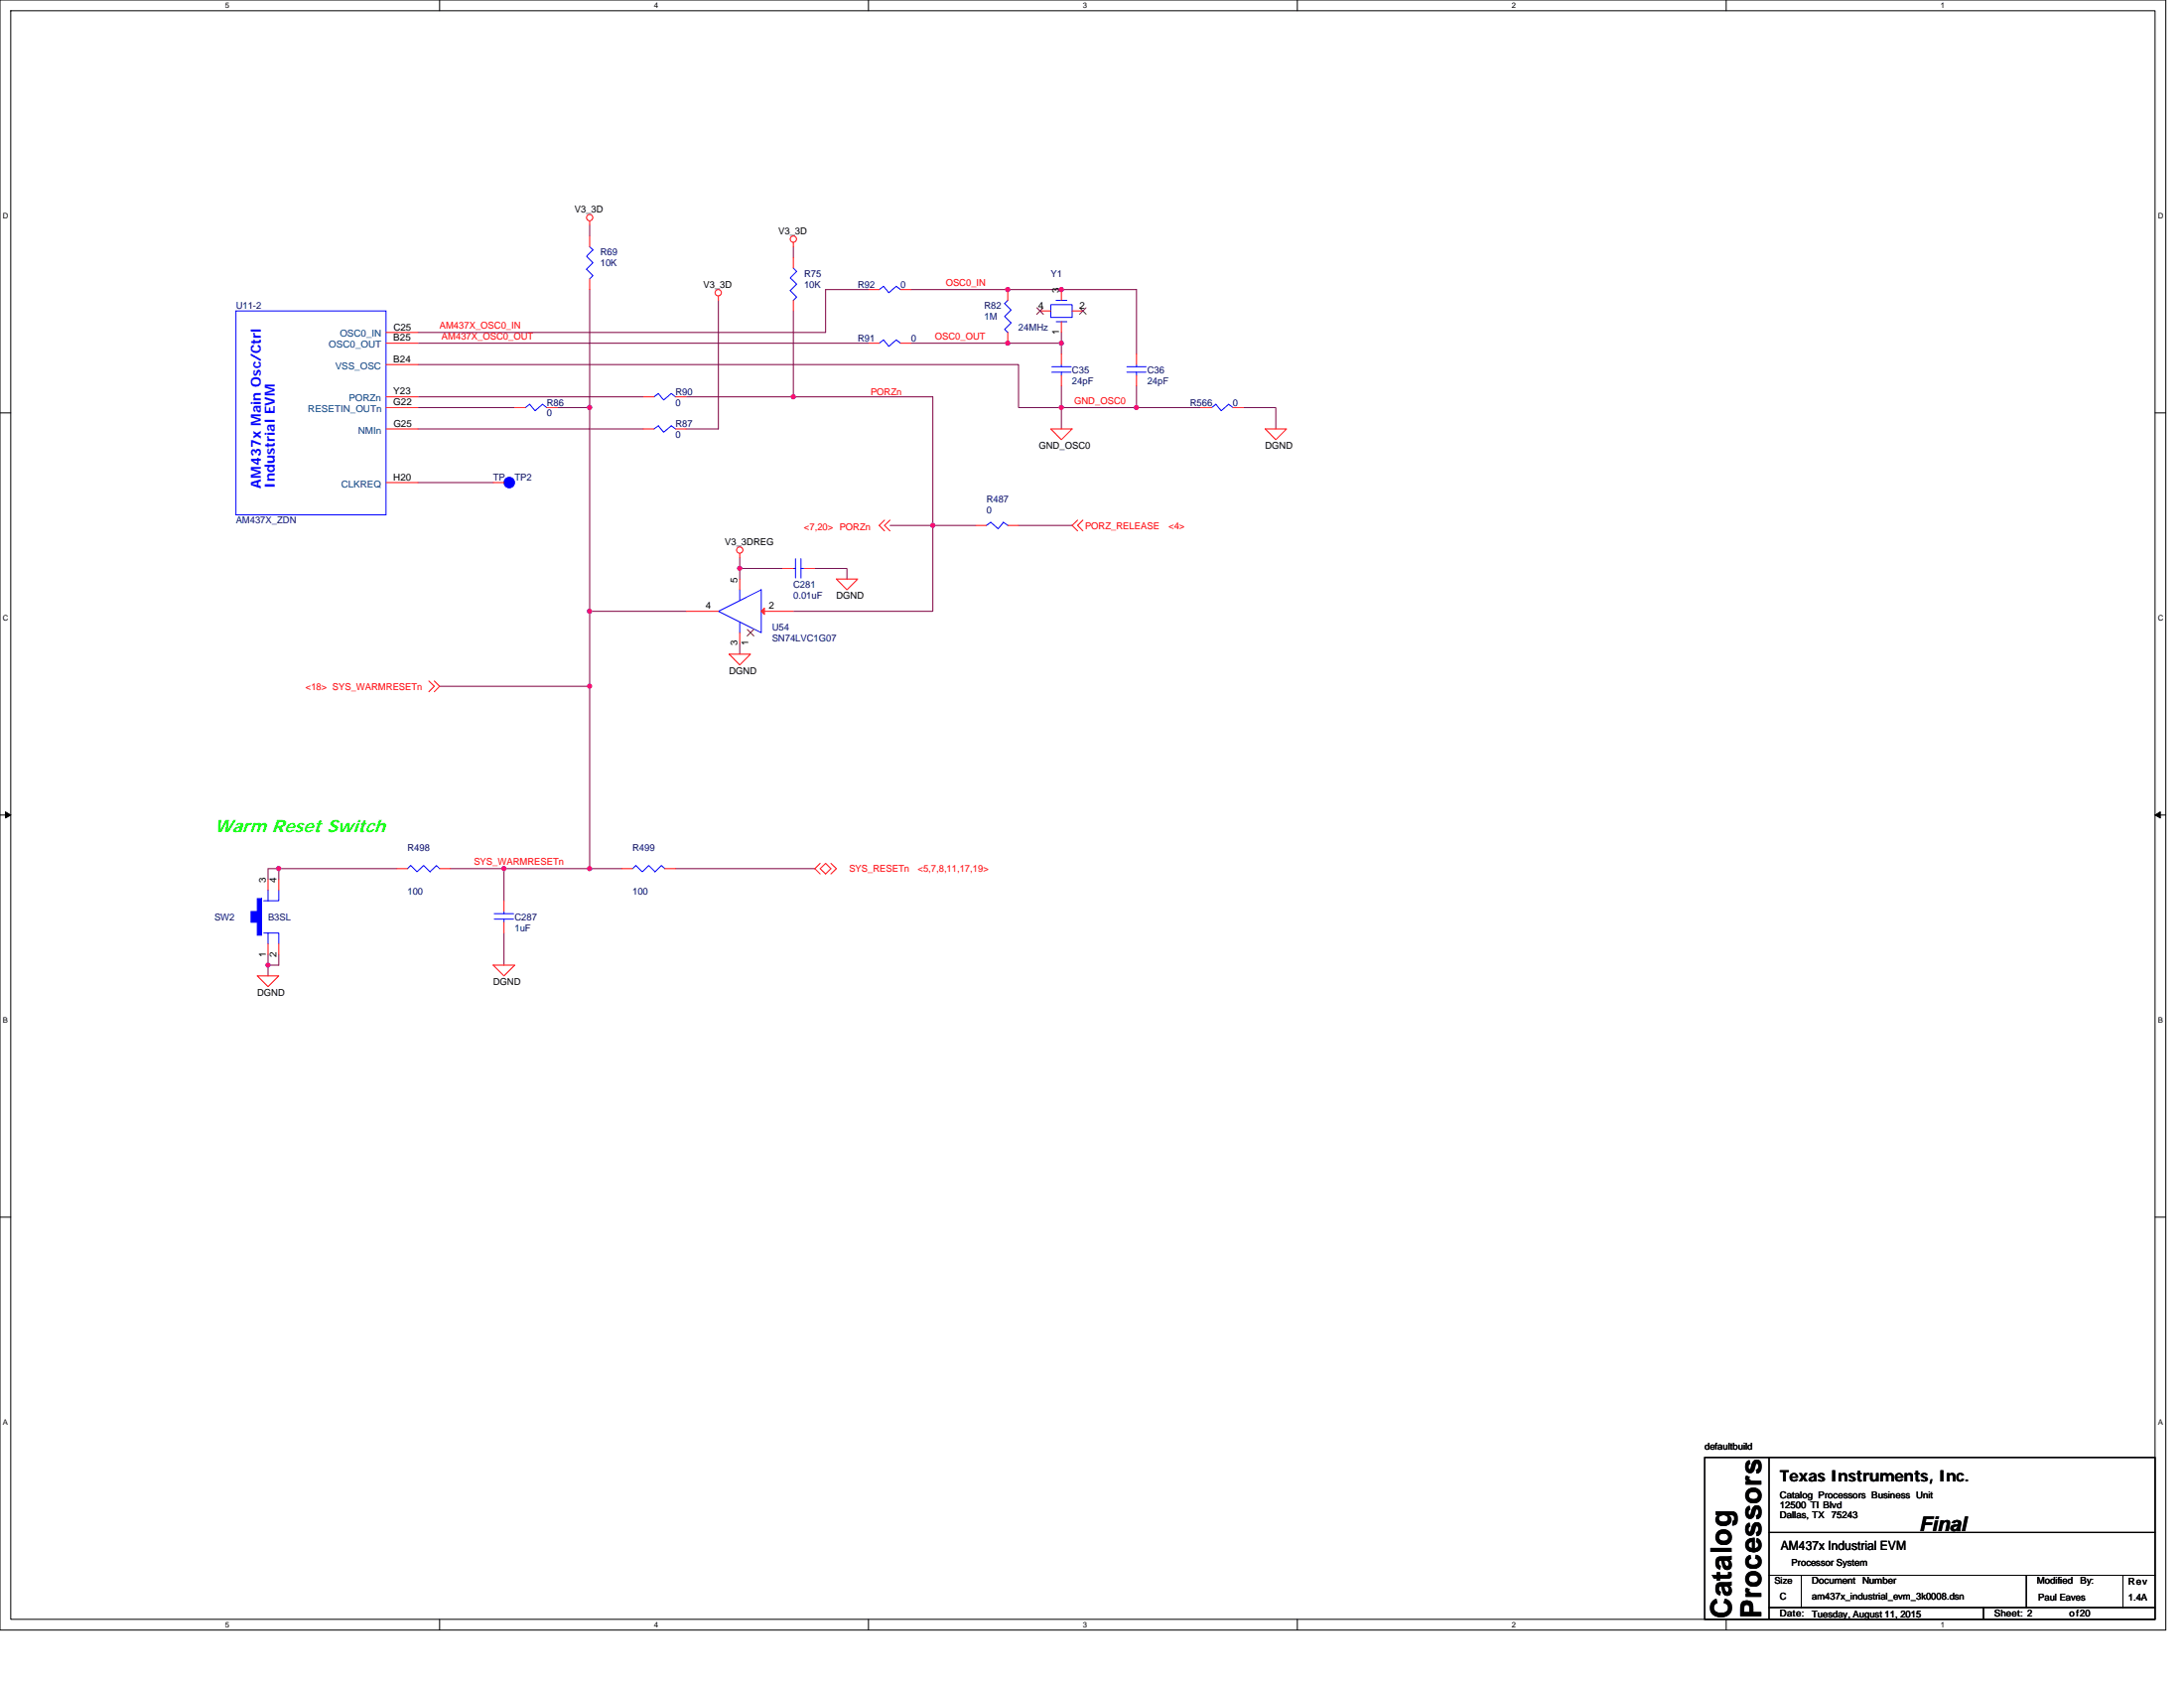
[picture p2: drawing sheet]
<svg xmlns="http://www.w3.org/2000/svg" width="279mm" height="216mm" viewBox="0 0 279 216" stroke-linecap="round" stroke-linejoin="round" font-family="sans-serif">
<path d="M0 0h277.1v208.5h-277.1zM1.4 1.4h274.3v205.7h-274.3z" fill="none" stroke="#000" stroke-width=".13"/>
<g fill="#fff">
<path d="M28.8 .1h.6v1.1h-.6z"/>
<path d="M28.8 207.3h.6v1.1h-.6z"/>
</g>
<path d="M56.2 0v1.4M56.2 207.1v1.4" fill="none" stroke="#000" stroke-width=".13"/>
<g fill="#fff">
<path d="M83.7 .1h.5v1.1h-.5z"/>
<path d="M83.7 207.3h.5v1.1h-.5z"/>
</g>
<path d="M111.1 0v1.4M111.1 207.1v1.4" fill="none" stroke="#000" stroke-width=".13"/>
<g fill="#fff">
<path d="M138.5 .1h.6v1.1h-.6z"/>
<path d="M138.5 207.3h.6v1.1h-.6z"/>
</g>
<path d="M166 0v1.4M166 207.1v1.4" fill="none" stroke="#000" stroke-width=".13"/>
<g fill="#fff">
<path d="M193.4 .1h.6v1.1h-.6z"/>
<path d="M193.4 207.3h.6v1.1h-.6z"/>
</g>
<path d="M220.8 0v1.4M220.8 207.1v1.4" fill="none" stroke="#000" stroke-width=".13"/>
<g fill="#fff">
<path d="M248.3 .1h.5v1.1h-.5z"/>
<path d="M248.3 207.3h.5v1.1h-.5z"/>
<path d="M.4 27.1h.7v1.1h-.7z"/>
<path d="M276.1 27.1h.7v1.1h-.7z"/>
<path d="M.4 78.5h.7v1.1h-.7z"/>
<path d="M276.1 78.5h.7v1.1h-.7z"/>
</g>
<path d="M0 52.8h1.4M275.7 52.8h1.4" fill="none" stroke="#000" stroke-width=".13"/>
<g fill="#fff">
<path d="M.4 130h.6v1.1h-.6z"/>
<path d="M276.1 130h.6v1.1h-.6z"/>
</g>
<path d="M0 104.2h1.4M275.7 104.2h1.4" fill="none" stroke="#000" stroke-width=".13"/>
<path d="M.7 103.8l.7 .4-.7 .4zM275.7 104.2l.7-.4v.8z" fill="#000" stroke="#000" stroke-width=".13"/>
<g fill="#fff">
<path d="M.4 181.4h.6v1.1h-.6z"/>
<path d="M276.1 181.4h.6v1.1h-.6z"/>
</g>
<path d="M0 155.7h1.4M275.7 155.7h1.4M218.1 186.4h57.6v20.7h-57.6zM226.3 186.4v20.6M226.3 196h49.4M226.3 201.5h49.4M226.3 205.6h49.4M230.4 201.5v4.1M253.7 205.6v1.4M259.2 201.5v4.1M271.6 201.5v4.1" fill="none" stroke="#000" stroke-width=".13"/>
<g fill="none" stroke="#800040" stroke-width=".13">
<path d="M75.4 28.8v1.4M75.4 37v15.1M91.9 38.4v16.5h-4.1M101.5 39.8v11M101.5 31.6v1.3M111.1 37h-5.5v5.5h-52.1M116.6 37h28.8v8.3M53.5 43.9h57.6M53.5 54.9h28.8M53.5 50.8h28.8M53.5 46.6h76.8v5.5h5.5M53.5 52.1h12.3"/>
<path d="M71.3 52.1h4.1M75.4 52.1v26.1h12.4M87.8 50.8h13.7M101.5 50.8h17.8v16.4M116.6 43.9h19.2M135.8 52.1v2.8M135.8 49.4v2.7M135.8 42.5v1.4M135.8 52.1h9.6M135.8 43.9v1.4M145.4 52.1h8.2M145.4 49.4v2.7"/>
<path d="M159.1 52.1h4.1v2.8M53.5 61.7h9.6M75.4 78.2v9.6h-19.2M94.6 72.7h5.5M94.6 72.7v1.4M94.6 71.3v1.4M104.2 72.7h4.2v1.4M113.9 67.2h5.4M119.3 67.2v11h-17.8M119.3 67.2h5.5M130.3 67.2h6.9M75.4 87.8v23.3"/>
<path d="M94.6 82.3v1.4M34.3 112.5v-1.4h1.4v1.4M35.7 111.1h15.1M57.6 111.1h6.9M64.5 119.3v4.1M64.5 111.1v4.1M64.5 111.1h10.9M75.4 111.1h4.2M86.4 111.1h17.8M34.3 122.1v1.3M34.3 123.4v1.4M35.7 122.1v1.3h-1.4"/>
</g>
<g fill="#f0f" stroke="#f0f" stroke-width=".13">
<circle cx="135.8" cy="37" r=".27"/>
<circle cx="145.4" cy="52.1" r=".27"/>
<circle cx="135.8" cy="52.1" r=".27"/>
<circle cx="34.3" cy="123.4" r=".27"/>
<circle cx="64.5" cy="111.1" r=".27"/>
<circle cx="75.4" cy="111.1" r=".27"/>
<circle cx="75.4" cy="87.8" r=".27"/>
<circle cx="128.9" cy="37" r=".27"/>
<circle cx="101.5" cy="50.7" r=".27"/>
<circle cx="35.7" cy="111.1" r=".27"/>
<circle cx="119.3" cy="67.2" r=".27"/>
<circle cx="75.4" cy="78.2" r=".27"/>
<circle cx="75.4" cy="52.1" r=".27"/>
<circle cx="94.6" cy="72.7" r=".27"/>
<circle cx="128.9" cy="43.9" r=".27"/>
<circle cx="135.8" cy="43.9" r=".27"/>
</g>
<g fill="none" stroke="#f00" stroke-width=".13">
<path d="M75.4 28.3v.5M75.4 30.2v1.4M75.4 35.7v1.3M91.9 37.9v.5M101.5 31v.6M101.5 32.9v1.4M101.5 38.4v1.4M111.1 37h1.4M115.2 37h1.4M128.9 37v1.4M133.1 39.8h1.3M135.8 37v1.4"/>
<path d="M137.2 39.8h1.3M49.4 42.5h4.1M49.4 43.9h4.1M49.4 54.9h4.1M49.4 50.8h4.1M49.4 52.1h4.1M49.4 46.6h4.1M65.8 52.1h1.4M70 52.1h1.3M82.3 54.9h1.4M82.3 50.8h1.4M86.4 54.9h1.4"/>
<path d="M86.4 50.8h1.4M111.1 43.9h1.4M115.2 43.9h1.4M128.9 42.5v1.4M134.4 54.9h2.8l-1.4 1.3zM135.8 45.3v1.3M135.8 48v1.4M135.8 41.1v1.4M145.4 45.3v1.3M145.4 48v1.4M153.6 52.1h1.4M157.7 52.1h1.4"/>
<path d="M161.9 54.9h2.7l-1.4 1.3zM49.4 61.7h4.1M63.1 61.7h1.4M87.8 78.2h4.1M94.6 70.8v.5M94.6 74.1v1.3M97.4 78.2h4.1M100.1 72.7h1.4M102.9 72.7h1.3M107 74.1h2.7l-1.3 1.3zM113.2 66.5l-.7 .7 .7 .7M113.9 66.5l-.7 .7 .7 .7"/>
<path d="M124.8 67.2h1.4M128.9 67.2h1.4M137.9 66.5l-.7 .7 .7 .7M138.5 66.5l-.6 .7 .6 .7M54.9 87.1l.7 .7-.7 .7M55.6 87.1l.6 .7-.6 .7M93.3 83.7h2.7l-1.4 1.3zM94.6 80.9v1.4M96 80.9h.1M34.3 112.5v1.4M35.7 112.5v1.4M50.8 111.1h1.3"/>
<path d="M56.2 111.1h1.4M64.5 115.2v1.4M64.5 118v1.3M79.6 111.1h1.3M85 111.1h1.4M104.9 110.4l-.7 .7 .7 .7M104.9 111.1l.7-.7 .7 .7-.7 .7zM106.3 110.4l.7 .7-.7 .7M32.9 124.8h2.8l-1.4 1.4zM34.3 120.7v1.4M35.7 120.7v1.4M63.1 123.4h2.7l-1.3 1.4z"/>
<circle cx="75.4" cy="27.8" r=".4"/>
<circle cx="91.9" cy="37.4" r=".4"/>
<circle cx="101.5" cy="30.6" r=".4"/>
<circle cx="94.6" cy="70.4" r=".4"/>
</g>
<g fill="none" stroke="#00f" stroke-width=".13">
<path d="M30.2 39.8h19.2v26h-19.2zM75.4 31.6l.5 .4-.9 .8 .9 .8-.9 .8 .9 .9-.5 .4M101.5 34.3l.4 .4-.8 .8 .8 .8-.8 .9 .8 .8-.4 .4M115.2 37l-.5-.4-1 .8-.7-.8-.5 .4M128.9 38.4l-.4 .4 .8 .8-.8 .9 .8 .8-.8 .8 .4 .4M134.4 39h2.8v1.6h-2.8zM135.1 38.4h1.4M70 52.1l-.6-.4-.9 .8-.7-.8-.6 .4M86.4 54.9l-.5-.4-1 .8-.7-.8-.5 .4M86.4 50.8l-.5-.5-1 .9-.7-.9-.5 .5M115.2 43.9l-.5-.4-1 .8-.7-.8-.5 .4M134.6 47.6h2.4"/>
<path d="M134.6 46.9h2.4M135.1 41.1h1.4M135.8 46.6v.3M135.8 47.6v.4M144.2 47.6h2.4M144.2 46.9h2.4M145.4 46.6v.3M145.4 47.6v.4M157.7 52.1l-.5-.4-1 .8-.6-.8-.6 .4M91.9 78.2l5.5-2.8v5.5zM94.6 75.4v1.4M94.6 79.6v1.3"/>
<path d="M101.5 72.7h.3M101.8 71.5v2.4M102.5 72.7h.4M102.5 71.5v2.4M126.2 67.2l.5-.4 1 .8 .7-.8 .5 .4M33.7 115.2h.6M33.7 119.3h.6M34.3 119.3v1.4M34.3 113.9v1.3M34.3 119.3h1.4v1.4M35.7 113.9v1.3h-1.4M56.2 111.1l-.4-.4-.8 .8-.8-.8-.8 .8-.9-.8-.4 .4"/>
<path d="M63.2 117.6h2.5M63.2 116.9h2.5M64.5 116.6v.3M64.5 117.6v.4M85 111.1l-.4-.4-.8 .8-.8-.8-.8 .8-.9-.8-.4 .4"/>
</g>
<path d="M97.4 78.2l.4-.4v.8z" fill="#f00" stroke="#f00" stroke-width=".13"/>
<path d="M132.7 39.4l.8 .8M133.5 39.4l-.9 .8M138.1 39.4l.9 .8M138.9 39.4l-.8 .8M95.6 80.5l.8 .8M96.4 80.5l-.8 .8" fill="none" stroke="#804000" stroke-width=".13"/>
<g fill="#00f" stroke="#00f" stroke-width=".13">
<path d="M32.9 114.9v4.7h.6v-4.7z" fill-rule="evenodd"/>
<path d="M32.1 116.6v1.4h.8v-1.4z" fill-rule="evenodd"/>
<circle cx="65.2" cy="61.7" r=".68"/>
</g>
<g font-size="3.7">
<text x="221.5" y="207" transform="rotate(-90 221.5 207)">Catalog</text>
<text x="225.3" y="207" transform="rotate(-90 225.3 207)">Processors</text>
</g>
<text font-size="2.6" x="245.5" y="195.8">Final</text>
<text font-size="2.3" fill="#0f0" x="27.4" y="106.4">Warm Reset Switch</text>
<text font-size="2" x="227.7" y="189.5">Texas Instruments, Inc.</text>
<g font-size="1.8" fill="#00f">
<text x="33.4" y="62.4" transform="rotate(-90 33.4 62.4)">AM437x Main Osc/Ctrl</text>
<text x="35.2" y="62.4" transform="rotate(-90 35.2 62.4)">Industrial EVM</text>
</g>
<text font-size="1.6" x="227.8" y="198.2">AM437x Industrial EVM</text>
<g font-size="1.2">
<text x="73.5" y="27.2">V3_3D</text>
<text x="99.6" y="29.9">V3_3D</text>
<text x="90" y="36.8">V3_3D</text>
<text x="132.8" y="39.5">4</text>
<text x="135.5" y="37.5" transform="rotate(-90 135.5 37.5)">3</text>
<text x="138.1" y="39.5">2</text>
<text x="50.3" y="46.3">B24</text>
<text x="50.3" y="43.6">B25</text>
<text x="50.3" y="42.2">C25</text>
<text x="135.5" y="42.8" transform="rotate(-90 135.5 42.8)">1</text>
<text x="50.3" y="51.8">G22</text>
<text x="50.3" y="50.5">Y23</text>
<text x="50.3" y="54.6">G25</text>
<text x="132.9" y="57.4">GND_OSC0</text>
<text x="161.9" y="57.4">DGND</text>
<text x="50.3" y="61.4">H20</text>
<text x="92.7" y="69.7">V3_3DREG</text>
<text x="90.3" y="77.9">4</text>
<text x="94.3" y="74.5" transform="rotate(-90 94.3 74.5)">5</text>
<text x="98.3" y="77.9">2</text>
<text x="107" y="76.6">DGND</text>
<text x="94.3" y="82.6" transform="rotate(-90 94.3 82.6)">3</text>
<text x="95.7" y="82.6" transform="rotate(-90 95.7 82.6)">1</text>
<text x="93.3" y="86.2">DGND</text>
<text x="34" y="112.9" transform="rotate(-90 34 112.9)">3</text>
<text x="35.4" y="112.9" transform="rotate(-90 35.4 112.9)">4</text>
<text x="34" y="122.4" transform="rotate(-90 34 122.4)">1</text>
<text x="35.4" y="122.4" transform="rotate(-90 35.4 122.4)">2</text>
<text x="63.1" y="125.9">DGND</text>
<text x="32.9" y="127.3">DGND</text>
<text x="218.1" y="185.5">defaultbuild</text>
<text x="227.7" y="191.6">Catalog Processors Business Unit</text>
<text x="227.7" y="192.9">12500 TI Blvd</text>
<text x="227.7" y="194.2">Dallas, TX</text>
<text x="234.3" y="194.2">75243</text>
<text x="227" y="202.6">Size</text>
<text x="229.2" y="200.3">Processor System</text>
<text x="231.8" y="202.6">Document</text>
<text x="238.3" y="202.6">Number</text>
<text x="260.6" y="202.6">Modified</text>
<text x="266.1" y="202.6">By:</text>
<text x="272.3" y="202.8">Rev</text>
<text x="227.7" y="206.7">Date:</text>
<text x="227.7" y="204.5">C</text>
<text x="231.8" y="206.9">Tuesday, August 11, 2015</text>
<text x="231.8" y="204.5">am437x_industrial_evm_3k0008.dsn</text>
<text x="255.1" y="206.7">Sheet: 2</text>
<text x="260.8" y="204.7">Paul Eaves</text>
<text x="264.7" y="206.7">of20</text>
<text x="272.3" y="204.7">1.4A</text>
</g>
<g font-size="1.2" fill="#000080">
<text x="76.8" y="32.7">R69</text>
<text x="76.8" y="34">10K</text>
<text x="102.9" y="35.4">R75</text>
<text x="134.4" y="35.4">Y1</text>
<text x="30.2" y="39.5">U11-2</text>
<text x="102.9" y="36.8">10K</text>
<text x="109.7" y="36.8">R92</text>
<text x="115.2" y="36.8">0</text>
<text x="125.9" y="39.5">R82</text>
<text x="125.9" y="40.9">1M</text>
<text x="109.7" y="43.6">R91</text>
<text x="116.6" y="43.6">0</text>
<text x="130.3" y="42.3">24MHz</text>
<text x="137.2" y="47.8">C35</text>
<text x="146.8" y="47.8">C36</text>
<text x="70" y="51.9">R86</text>
<text x="70" y="53.3">0</text>
<text x="86.4" y="50.5">R90</text>
<text x="86.4" y="51.9">0</text>
<text x="137.2" y="49.1">24pF</text>
<text x="146.8" y="49.1">24pF</text>
<text x="152.3" y="51.9">R566</text>
<text x="157.7" y="51.9">0</text>
<text x="86.4" y="54.6">R87</text>
<text x="86.4" y="56">0</text>
<text x="63.1" y="61.5">TP</text>
<text x="65.8" y="61.5">TP2</text>
<text x="126.2" y="64.2">R487</text>
<text x="126.2" y="65.6">0</text>
<text x="30.2" y="67">AM437X_ZDN</text>
<text x="101.5" y="75.2">C281</text>
<text x="101.5" y="76.6">0.01uF</text>
<text x="98.8" y="80.7">U54</text>
<text x="98.8" y="82">SN74LVC1G07</text>
<text x="52.1" y="108.8">R498</text>
<text x="80.9" y="108.8">R499</text>
<text x="27.4" y="117.7">SW2</text>
<text x="34.3" y="117.7">B3SL</text>
<text x="52.1" y="114.4">100</text>
<text x="65.8" y="117.7">C287</text>
<text x="65.8" y="119.1">1uF</text>
<text x="80.9" y="114.4">100</text>
</g>
<g font-size="1.2" fill="#f00">
<text x="121" y="36.6">OSC0_IN</text>
<text x="56.2" y="42">AM437X_OSC0_IN</text>
<text x="56.5" y="43.4">AM437X_OSC0_OUT</text>
<text x="119.6" y="43.4">OSC0_OUT</text>
<text x="111.4" y="50.5">PORZn</text>
<text x="137.4" y="51.6">GND_OSC0</text>
<text x="102.9" y="67.8">&lt;7,20&gt; PORZn</text>
<text x="138.8" y="67.6">PORZ_RELEASE</text>
<text x="149.5" y="67.6">&lt;4&gt;</text>
<text x="39.1" y="88.2">&lt;18&gt; SYS_WARMRESETn</text>
<text x="60.6" y="110.6">SYS_WARMRESETn</text>
<text x="108.6" y="111.5">SYS_RESETn</text>
<text x="117.4" y="111.5">&lt;5,7,8,11,17,19&gt;</text>
</g>
<g font-size="1.2" fill="#004080">
<text x="42.1" y="44.5">OSC0_OUT</text>
<text x="42.9" y="47.2">VSS_OSC</text>
<text x="43.5" y="43.1">OSC0_IN</text>
<text x="39.4" y="52.7">RESETIN_OUTn</text>
<text x="44.6" y="51.3">PORZn</text>
<text x="45.8" y="55.4">NMIn</text>
<text x="43.6" y="62.3">CLKREQ</text>
</g>
<g font-size="1">
<text x="28.8" y="1">5</text>
<text x="83.7" y="1">4</text>
<text x="138.5" y="1">3</text>
<text x="193.4" y="1">2</text>
<text x="248.3" y="1">1</text>
<text x=".4" y="28">D</text>
<text x="276.1" y="28">D</text>
<text x=".4" y="79.4">C</text>
<text x="276.1" y="79.4">C</text>
<text x=".4" y="130.9">B</text>
<text x="276.1" y="130.9">B</text>
<text x=".4" y="182.3">A</text>
<text x="276.1" y="182.3">A</text>
<text x="28.8" y="208.2">5</text>
<text x="83.7" y="208.2">4</text>
<text x="138.5" y="208.2">3</text>
<text x="193.4" y="208.2">2</text>
<text x="248.3" y="208.2">1</text>
</g>
</svg>
